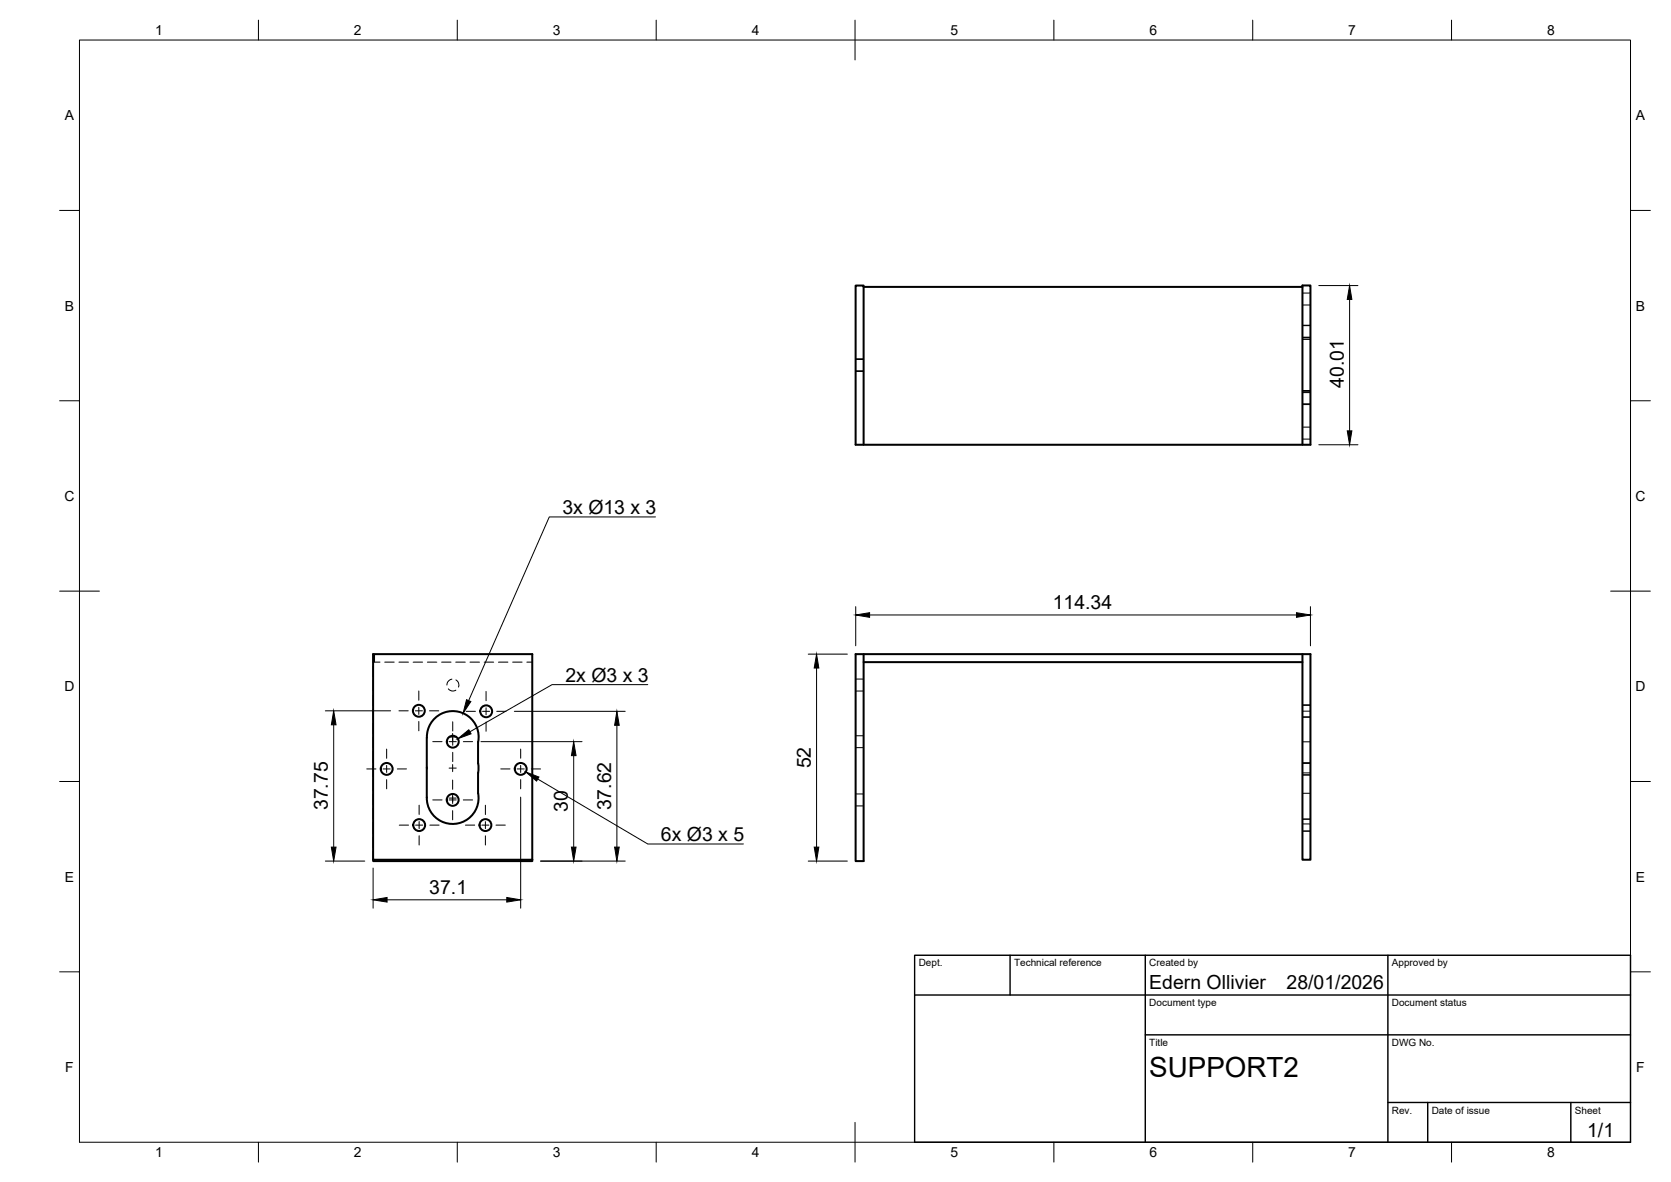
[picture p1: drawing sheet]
<svg xmlns="http://www.w3.org/2000/svg" width="420mm" height="297mm" viewBox="0 0 420 297" stroke-linecap="round" stroke-linejoin="round" font-family="sans-serif">
<!-- layer: Visible -->
<g fill="none" stroke="#000" stroke-width=".51">
<path d="M217.1 72.1h110.4M217.1 111.8v-40h-2v40h114.4v-40.1h-2v40.1M93.8 164.4h40v51.7h-40zM217.1 164.4v52h-2v-52h114.4v51.7h-2v-51.7M217.1 166.4h110.4M107.3 185.3v15.2a6.5 6.5 0 0 0 7.1 6.5 6.5 6.5 0 0 0 5.8-7.7v-7.5M107.3 185.3a6.5 6.5 0 0 1 7.1-6.6 6.5 6.5 0 0 1 5.8 7.7M120.2 186.4v5.4M93.8 216.1v.3h40v-.3"/>
<circle cx="105.3" cy="178.6" r="1.49"/>
<circle cx="122.2" cy="178.7" r="1.49"/>
<circle cx="97.2" cy="193.2" r="1.49"/>
<circle cx="113.8" cy="186.4" r="1.49"/>
<circle cx="130.9" cy="193.2" r="1.49"/>
<circle cx="105.4" cy="207.3" r="1.49"/>
<circle cx="113.8" cy="201" r="1.49"/>
<circle cx="122.1" cy="207.3" r="1.49"/>
</g>
<!-- layer: Hidden -->
<g fill="none" stroke="#000" stroke-width=".25">
<path d="M327.5 76.7h2M327.5 73.6h2M215.1 90.3h2M215.1 93.3h2M215.1 93.2h2M217.1 90.3h-2h2M327.5 85.2h2M327.5 98.1h2M327.5 84.8h2M327.5 81.8h2M327.5 98.5h2M327.5 98.7h2"/>
<path d="M327.5 84.7h2M327.5 81.7h2M327.5 98.3h2M327.5 101.5h2M327.5 110.3h2M327.5 107.3h2M327.5 101.7h2M93.8 164.4v2M93.8 167.6v2.4M93.8 171.2v2.4M93.8 174.7v2.4M93.8 178.3v2.4"/>
<path d="M94.2 164.4v2h1.3M96.7 166.4h2.4M100.3 166.4h2.4M103.9 166.4h2.4M107.5 166.4h2.3M111 166.4h2.4M112.7 173.1a1.44 1.44 0 0 0 1.9 .3M113.6 170.7a1.52 1.52 0 0 0-1.2 1.5M114.6 166.4h2.4M114.6 170.9a1.47 1.47 0 0 1 .7 1.8M118.2 166.4h2.4M121.8 166.4h2.3"/>
<path d="M125.3 166.4h2.4M128.9 166.4h2.4M132.5 166.4h1.3M215.1 170.7h2M215.1 173.7h2M327.5 177.3h2M327.5 177.1h2M327.5 178.7h2M93.8 181.9v2.4M93.8 185.5v2.3M93.8 189v2.4M93.8 192.6v2.4"/>
<path d="M93.8 196.2v2.4M93.8 199.8v2.3M215.1 199.5h2M215.1 184.9h2M215.1 187.9h2M327.5 191.8h2M327.5 186.4h2M327.5 199.4h2M327.5 194.2h2M327.5 194.7h2M327.5 191.7h2M327.5 180.3h2"/>
<path d="M327.5 180.1h2M93.8 203.3v2.4M93.8 206.9v2.4M93.8 210.5v2.3M93.8 214v2.1M215.1 202.5h2M327.5 208.9h2M327.5 205.9h2M327.5 207.1h2"/>
</g>
<!-- layer: BORDER -->
<g fill="none" stroke="#000" stroke-width=".25">
<path d="M20 10.1h390v276.9h-390zM65 5.1v5M115 5.1v5M165 5.1v5M215 5.1v10M265 5.1v5M315 5.1v5M365 5.1v5M15 52.9h5M410 52.9h5M15 100.7h5M410 100.7h5"/>
<path d="M15 148.6h10M405 148.6h10M15 196.4h5M410 196.4h5M15 244.2h5M410 244.2h5M65 287v5M115 287v5M165 287v5M215 282.1v9.9M265 287v5M315 287v5"/>
<path d="M365 287v5"/>
</g>
<!-- layer: TITLEBLOCK -->
<path d="M230 240.1h180v46.9h-180zM230 250h180M254 240.1v9.9M288 240.1v46.9M349 240.1v46.9M288 260.1h122M349 277.1h61M359 277.1v9.9M395 277.1v9.9" fill="none" stroke="#000" stroke-width=".36"/>
<!-- layer: Smart Centers -->
<g fill="none" stroke="#000" stroke-width=".25">
<path d="M100.3 178.6h2.3M104.4 178.6h1.8M105.3 173.6v2.4M105.3 177.7v1.8M108 178.6h2.3M117.2 178.8h2.3M121.3 178.8h1.8M122.2 173.8v2.3M122.2 177.9v1.7M124.9 178.8h2.3M92.2 193.2h2.3M96.3 193.2h1.8"/>
<path d="M97.2 188.2v2.4M97.2 192.3v1.8M97.2 195.9v2.3M99.9 193.2h2.3M105.3 181.3v2.3M108.8 186.4h2.3M112.9 185.2h1.8M112.9 193h1.8M112.9 186.4h1.8M113.8 184.3v3M113.8 192.1v1.8M113.8 196v2.4"/>
<path d="M113.8 199.7v2.2M113.8 181.4v2.3M113.8 189.1v2.3M116.5 186.4h2.3M122.2 181.4v2.4M125.9 193.2h2.3M130 193.2h1.8M130.9 188.2v2.3M130.9 192.3v1.8M130.9 195.9v2.3M133.6 193.2h2.3M100.4 207.4h2.3"/>
<path d="M104.5 207.4h1.8M105.4 202.3v2.4M105.4 206.4v1.8M105.4 210v2.4M108.1 207.4h2.3M108.8 201h2.3M112.9 200.6h1.8M112.9 201h1.8M113.8 203.7v2.3M116.5 201h2.3M117 207.4h2.4M121.2 207.4h1.7"/>
<path d="M122 202.4v2.3M122 206.5v1.7M122 210v2.4M124.7 207.4h2.3"/>
</g>
<!-- layer: FD_Dimensions -->
<g fill="none" stroke="#000" stroke-width=".25">
<path d="M331.6 71.8h9.8M339.3 75.3v33M331.6 111.8h9.8M215.2 152.4v9.9M218.7 154.5h107.3M329.5 152.4v9.9M81.8 178.6h16.4M129.3 178.8h27.9M203.2 164.4h9.9M205.3 167.9v45M83.9 182.1v30.8M120.9 186.4h25.4"/>
<path d="M144.3 189.9v23M155.1 182.3v30.6M81.8 216.4h9.9M93.8 218.2v10M130.9 200.3v27.9M135.9 216.4h21.3M203.2 216.4h9.9M97.3 226.1h30.1"/>
</g>
<g fill="#000" stroke="#000" stroke-width=".25">
<path d="M339.3 71.8l.6 3.5h-1.1zM338.8 108.3h1.1l-.6 3.5zM215.2 154.5l3.5-.5v1.1zM326 154l3.5 .5-3.5 .6zM205.3 164.4l.6 3.5h-1.2zM83.9 178.6l.6 3.5h-1.2zM144.3 186.4l.5 3.5h-1.1zM155.1 178.8l.6 3.5h-1.2zM83.3 212.9h1.2l-.6 3.5zM143.7 212.9h1.1l-.5 3.5zM154.5 212.9h1.2l-.6 3.5zM204.7 212.9h1.2l-.6 3.5z"/>
<path d="M93.8 226.1l3.5-.6v1.2zM127.4 225.5l3.5 .6-3.5 .6z"/>
</g>
<!-- layer: Hole Notes -->
<path d="M117.3 175.8l1.1 .5-2 3zM115.1 185.6l2.8-2.2 .5 1zM132.2 194l3.3 1.3-.6 1z" fill="#000" stroke="#000" stroke-width=".25"/>
<path d="M164.8 129.9h-26.7l-20.3 46.2M162.9 172h-24.1l-20.6 11.9M135.2 195.8l27.7 16.3h24" fill="none" stroke="#000" stroke-width=".25"/>
<text font-size="7" x="289" y="270.6">SUPPORT2</text>
<g font-size="4.9">
<text x="337.9" y="97.5" transform="rotate(-90 337.9 97.5)">40.01</text>
<text x="141.4" y="129.2">3x Ø13 x 3</text>
<text x="264.7" y="153.1">114.34</text>
<text x="142.2" y="171.4">2x Ø3 x 3</text>
<text x="203.9" y="193.1" transform="rotate(-90 203.9 193.1)">52</text>
<text x="82.4" y="203.6" transform="rotate(-90 82.4 203.6)">37.75</text>
<text x="153.6" y="203.7" transform="rotate(-90 153.6 203.7)">37.62</text>
<text x="142.8" y="204.1" transform="rotate(-90 142.8 204.1)">30</text>
<text x="166.2" y="211.4">6x Ø3 x 5</text>
<text x="107.9" y="224.7">37.1</text>
<text x="289" y="248.5">Edern Ollivier</text>
<text x="323.5" y="248.5">28/01/2026</text>
<text x="399.1" y="285.7">1/1</text>
</g>
<g font-size="3.5">
<text x="39" y="8.8">1</text>
<text x="89" y="8.8">2</text>
<text x="139" y="8.8">3</text>
<text x="189" y="8.8">4</text>
<text x="239" y="8.8">5</text>
<text x="289" y="8.8">6</text>
<text x="339" y="8.8">7</text>
<text x="389" y="8.8">8</text>
<text x="16.3" y="30.2">A</text>
<text x="411.3" y="30.2">A</text>
<text x="16.3" y="78">B</text>
<text x="411.3" y="78">B</text>
<text x="16.2" y="125.9">C</text>
<text x="411.2" y="125.9">C</text>
<text x="16.2" y="173.7">D</text>
<text x="411.2" y="173.7">D</text>
<text x="16.3" y="221.6">E</text>
<text x="411.3" y="221.6">E</text>
<text x="16.4" y="269.4">F</text>
<text x="411.4" y="269.4">F</text>
<text x="39" y="290.8">1</text>
<text x="89" y="290.8">2</text>
<text x="139" y="290.8">3</text>
<text x="189" y="290.8">4</text>
<text x="239" y="290.8">5</text>
<text x="289" y="290.8">6</text>
<text x="339" y="290.8">7</text>
<text x="389" y="290.8">8</text>
</g>
<g font-size="2.5">
<text x="231" y="242.9">Dept.</text>
<text x="255" y="242.9">Technical reference</text>
<text x="289" y="242.9">Created by</text>
<text x="350" y="242.9">Approved by</text>
<text x="289" y="252.8">Document type</text>
<text x="350" y="252.8">Document status</text>
<text x="289" y="262.9">Title</text>
<text x="350" y="262.9">DWG No.</text>
<text x="350" y="279.9">Rev.</text>
<text x="360" y="279.9">Date of issue</text>
<text x="396" y="279.9">Sheet</text>
</g>
</svg>
